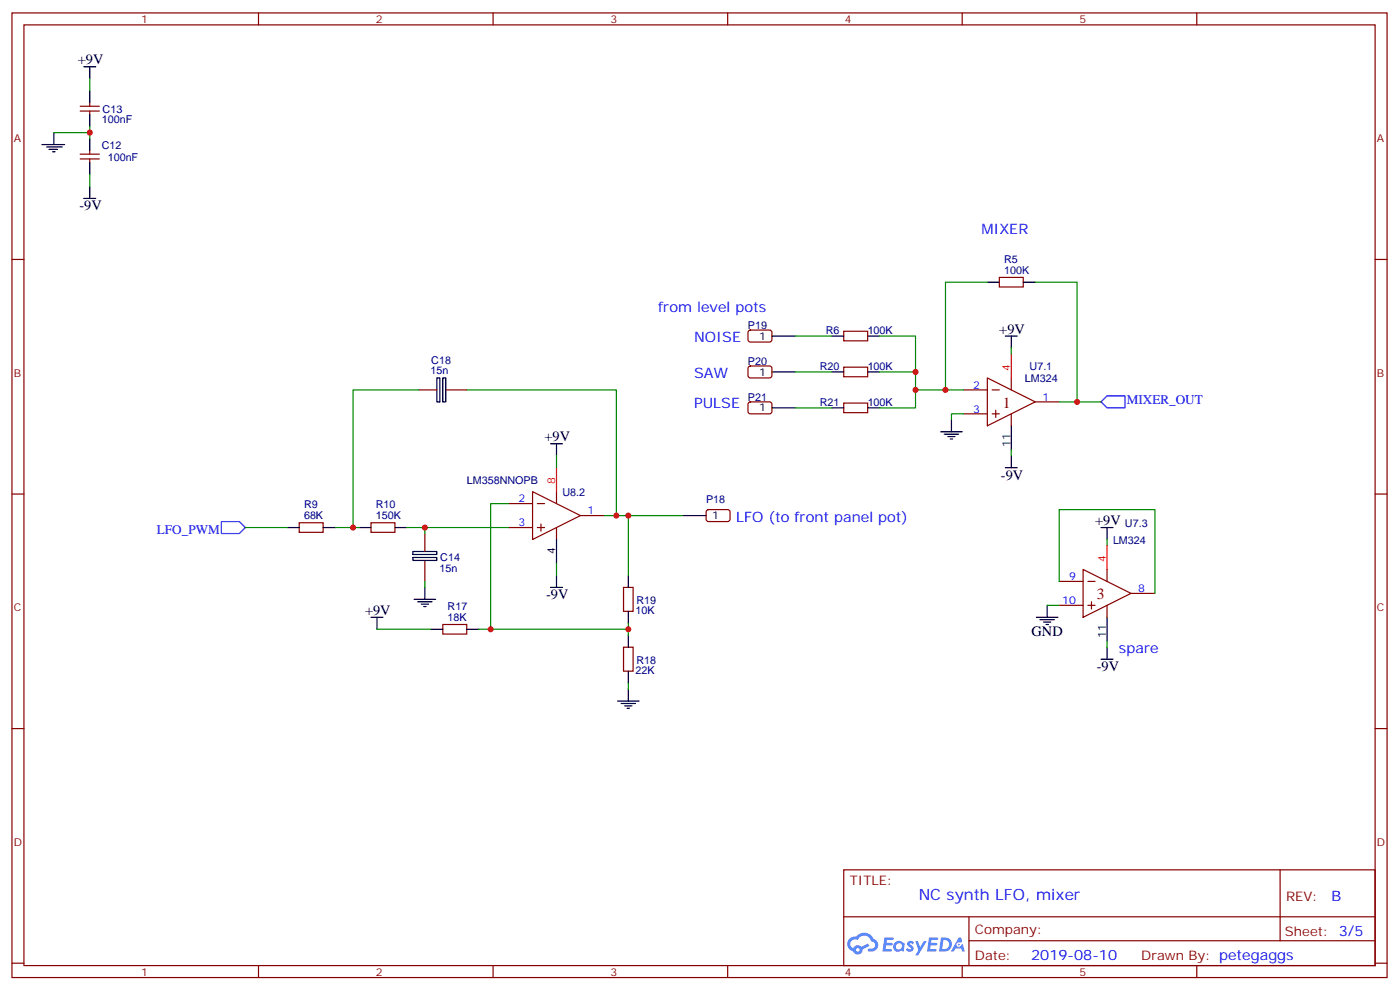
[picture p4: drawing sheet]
<svg xmlns="http://www.w3.org/2000/svg" width="413mm" height="292mm" viewBox="0 0 413 292" stroke-linecap="round" stroke-linejoin="round" font-family="sans-serif">
<g fill="none" stroke="#870000" stroke-width=".35">
<path d="M3.5 3.8h405.4v284.3h-405.4zM7.1 7.3h398.2v277.3h-398.2zM76.2 3.8v3.5M145.3 3.8v3.5M214.5 3.8v3.5M283.6 3.8v3.5M352.8 3.8v3.5M3.5 76.5h3.6M405.3 76.5h3.6M3.5 145.6h3.6M405.3 145.6h3.6M3.5 214.8h3.6"/>
<path d="M405.3 214.8h3.6M248.7 256.4h156.6v28.2h-156.6zM377.3 256.4v20.9M248.7 270.2h156.5M285.6 277.3h119.6M285.6 270.2v14.2M3.5 283.9h3.6M76.2 284.6v3.5M145.3 284.6v3.5M214.5 284.6v3.5M283.6 284.6v3.5M352.8 284.6v3.5"/>
<path d="M405.3 283.9h3.6"/>
</g>
<g fill="#5487ff">
<path d="M267.7 277.6a1.22 1.22 0 0 1 1.7 .2l-.4 .6a.47 .47 0 0 0-.3-.4 .47 .47 0 0 0-.5 .2l.1 .2a1.14 1.14 0 0 1 .8 1.8 1.14 1.14 0 0 1-1.9 0l-.2-.2 .5-.6 .7 .5a.29 .29 0 0 0 .3-.3 .29 .29 0 0 0-.2-.3 1.04 1.04 0 0 1-.6-1.7z"/>
<path d="M260.7 276.3h2.4l.3 .2-.2 .5-1.8 .1-.1 .8h1.5l.3 .4-.3 .4h-1.6l-.2 1.1h1.7l.2 .3-.2 .3-2.6 .1z"/>
<path d="M273.8 276.3h2.4l.3 .2-.1 .5-1.8 .1-.2 .8h1.6l.3 .4-.4 .4h-1.6l-.1 1.1h1.7l.2 .3-.2 .3-2.6 .1z"/>
<path d="M282.6 276.3h.7l.3 1.3-.6 .3a.69 .69 0 0 0-1 .3 .69 .69 0 0 0 .4 .9 .69 .69 0 0 0 .9-.6l.5-.2 .6 2.2h-.8l-.2-.9h-1.8l-.5 .9h-.8z"/>
<path d="M269.8 277.4h.8l.6 1.8 1.1-1.8h.9l-2.6 4.2h-.8l.9-1.5z"/>
<path d="M277.4 276.3l-.6 4.2h1.3a2.11 2.11 0 0 0 2.5-2.1 2.11 2.11 0 0 0-2.5-2.1zM278.1 277.1a1.39 1.39 0 0 1 1.7 1.4 1.39 1.39 0 0 1-1.8 1.3h-.3z"/>
<path d="M263.7 277.9a1.54 1.54 0 0 0-.1 2.2 1.54 1.54 0 0 0 2.2 .1l.6 .3 .3-2.3-.2-.3h-.4a1.49 1.49 0 0 0-2.4 0zM264 278.9a.94 .94 0 0 1 1.8 0 .94 .94 0 0 1-1.8 0z"/>
<path d="M250.4 276.7a2.18 2.18 0 0 0 1.1 3.7 1.44 1.44 0 0 0 1.6 .9 1.44 1.44 0 0 0 1.2-1.4l2-1.1-.5-.7-1.9 1a1.47 1.47 0 0 0-2.4 .4 1.39 1.39 0 0 1-.7-1.9 1.39 1.39 0 0 1 2-.5 2.12 2.12 0 0 1 2.2-1.3 2.12 2.12 0 0 1 1.9 1.7 1.14 1.14 0 0 1 1.1 1.4 1.14 1.14 0 0 1-1.7 .7 .43 .43 0 0 0-.5 .4 .43 .43 0 0 0 .4 .5 1.98 1.98 0 0 0 2.5-1.2 1.98 1.98 0 0 0-1.2-2.6 3.1 3.1 0 0 0-5.3-.6l-.9 .1zM252.3 280a.55 .55 0 0 1 1.1 0 .55 .55 0 0 1-1.1 0z"/>
<circle cx="282.6" cy="278.4" r=".26"/>
</g>
<g fill="none" stroke="#870000" stroke-width=".35">
<path d="M23.6 31.3h5.7M23.6 32.7h5.7M26.5 30.3v1M26.5 32.7v1.1M23.6 45.4h5.7M23.6 46.8h5.7M26.5 44.4v1M26.5 46.8v1.1M220.7 97.5l.5-.2 5.9 .1 .4 .6v2.4l-.7 .4h-5.9l-.4-.7v-2.1zM248.7 97.6h7.1v2.9h-7.1zM294.6 81.8h7v2.8h-7zM123.5 114.9h5.3"/>
<path d="M131.6 114.9h6M220.7 108.1l.5-.2h5.9l.4 .7v2.4l-.7 .4-5.9-.1-.4-.6v-2.1zM220.7 118.7l.5-.2h5.9l.4 .7v2.4l-.7 .4-5.9-.1-.4-.6v-2.1zM248.7 108.2h7.1v2.9h-7.1zM248.7 118.8h7.1v2.8h-7.1zM284 114.9h7M291 111.4l14.2 7.1-14.2 7zM292.5 114.9h2.1M298.1 111.4v3.5M305.2 118.5h7M284 122h7M292.5 122h2.1"/>
<path d="M293.5 120.9v2.1M298.1 122v3.5M88.2 154.1h7v2.8h-7zM109.4 154.1h7v2.8h-7zM125.2 157.3v5.3M149.9 148.4h7.1M149.9 155.5h7.1M157 144.9l14.1 7.1-14.1 7zM158.4 148.4h2.1M158.4 155.5h2.1M159.5 154.4v2.2M164 144.9v3.5"/>
<path d="M164 155.5v3.5M171.1 152h7.1M208.4 150.4l.4-.2 6 .1 .4 .6-.1 2.4-.6 .4h-5.9l-.5-.7v-2.1zM125.2 165.4v6M183.8 173.1h2.8v7.1h-2.8zM312.2 171.4h7.1M312.2 178.4h7.1M319.3 167.9l14.1 7-14.1 7.1zM320.7 171.4h2.1M320.7 178.4h2.1M321.7 177.4v2.1M326.3 167.9v3.5"/>
<path d="M326.3 178.4v3.6M333.4 174.9h7M130.5 184.1h7.1v2.8h-7.1zM183.8 190.8h2.8v7h-2.8z"/>
</g>
<g fill="none" stroke="#000" stroke-width=".35">
<path d="M24.7 19.7h3.5M26.5 19.7v3.5M15.9 39.1v3.5M26.5 26.7v3.6M26.5 33.8v3.5M12.3 42.6h6.7M13.8 43.3h4.5M14.5 44h2.4M15.5 44.7h.7M24.7 58.5h3.5M26.5 40.9v3.5M26.5 47.9v3.5"/>
<path d="M26.5 55v3.5M227.5 99.1h7.1M245.2 99.1h3.5M255.8 99.1h3.5M291 83.2h3.6M296.3 99.1h3.6M298.1 99.1v3.5M301.6 83.2h3.6M128.8 111.4h.8v7.1h-.8zM130.5 111.4h.9v7.1h-.9zM227.5 109.6h7.1M245.2 109.6h3.5"/>
<path d="M255.8 109.6h3.5M162.3 130.8h3.5M164 130.8v3.5M227.5 120.2h7.1M245.2 120.2h3.5M255.8 120.2h3.5M277.3 127.3h6.3M278.3 128h4.3M279.4 128.7h2.1M280.1 129.4h.7M280.5 123.8v3.5M296.3 137.9h3.6"/>
<path d="M298.1 125.5v7.1M298.1 134.3v3.6M84.7 155.5h3.5M95.2 155.5h3.6M105.8 155.5h3.6M116.4 155.5h3.5M164 159v7.1M201.1 152h7M324.6 155.5h3.5M326.3 155.5v3.5M121.7 164.3h7.1v.9h-7.1zM121.7 162.6h7.1v.8h-7.1z"/>
<path d="M122.1 176.7h6.3M123.1 177.4h4.3M124.2 178.1h2.1M124.9 178.8h.7M125.2 173.1v3.6M162.3 173.1h3.5M164 169.6v3.5M185.2 169.6v3.5M308.7 178.4v3.6M109.4 182h3.5M111.1 182v3.5M127 185.5h3.5"/>
<path d="M137.6 185.5h3.5M185.2 180.2v3.5M185.2 187.3v3.5M185.2 197.8v3.6M305.5 182h6.4M306.6 182.7h4.2M307.6 183.4h2.1M308.3 184.1h.7M324.6 194.3h3.5M326.3 182v7M326.3 190.8v3.5M182 206.7h6.4"/>
<path d="M183.1 207.4h4.2M184.1 208.1h2.2M184.9 208.8h.7M185.2 203.1v3.6"/>
</g>
<path d="M298.1 104.4v7M164 137.9v7M326.3 160.8v7.1" fill="none" stroke="#f00" stroke-width=".35"/>
<path d="M324.6 118.5l1.7-1.8h5.3v3.5h-5.3zM65.3 153.7h5.3l1.7 1.8-1.7 1.8h-5.3z" fill="none" stroke="#00f" stroke-width=".35"/>
<g fill="none" stroke="#008700" stroke-width=".35">
<path d="M15.9 39.1h10.6M26.5 23.2v3.5M26.5 37.3v3.6M26.5 51.4v3.6M234.6 99.1h10.6M259.3 99.1h10.6v21.1h-10.6M291 83.2h-12.3v31.7M305.2 83.2h12.3v35.3M123.5 114.9h-19.4v40.6M137.6 114.9h44.1v37.1h-3.5M234.6 109.6h10.6M259.3 109.6h10.6"/>
<path d="M269.9 114.9h14.1M298.1 102.6v1.8M312.2 118.5h12.4M164 134.3v3.6M234.6 120.2h10.6M284 122h-3.5v1.8M298.1 132.6v1.7M72.3 155.5h12.4M98.8 155.5h7M119.9 155.5h5.3v1.8M125.2 155.5h24.7M149.9 148.4h-5.3v37.1"/>
<path d="M181.7 152h3.5v17.6M185.2 152h15.9M326.3 159v1.8M125.2 171.4v1.7M164 166.1v3.5M308.7 178.4h3.5M312.2 171.4v-21.2h28.2v24.7M111.1 185.5h15.9M141.1 185.5h44.1M185.2 183.7v3.6M326.3 189v1.8M185.2 201.4v1.7"/>
</g>
<g fill="#c00">
<circle cx="269.9" cy="109.6" r=".88"/>
<circle cx="144.6" cy="185.5" r=".88"/>
<circle cx="181.7" cy="152" r=".88"/>
<circle cx="104.1" cy="155.5" r=".88"/>
<circle cx="26.5" cy="39.1" r=".88"/>
<circle cx="125.2" cy="155.5" r=".88"/>
<circle cx="185.2" cy="152" r=".88"/>
<circle cx="185.2" cy="185.5" r=".88"/>
<circle cx="269.9" cy="114.9" r=".88"/>
<circle cx="278.7" cy="114.9" r=".88"/>
<circle cx="317.5" cy="118.5" r=".88"/>
</g>
<g font-size="4.6" fill="#800">
<text x="295.6" y="120.2">1</text>
<text x="323.3" y="176.7">3</text>
</g>
<text font-size="4.6" fill="#00f" x="270.8" y="265.4">NC synth LFO, mixer</text>
<g font-size="4.2">
<text x="22.9" y="19">+9V</text>
<text x="23.4" y="62">-9V</text>
<text x="294.6" y="98.4">+9V</text>
<text x="160.5" y="130.1">+9V</text>
<text x="295.1" y="141.4">-9V</text>
<text x="322.8" y="154.8">+9V</text>
<text x="161" y="176.7">-9V</text>
<text x="107.6" y="181.3">+9V</text>
<text x="304.1" y="187.6">GND</text>
<text x="323.3" y="197.8">-9V</text>
</g>
<g font-size="4.2" fill="#00f">
<text x="289.3" y="69.1">MIXER</text>
<text x="194" y="92">from level pots</text>
<text x="204.6" y="100.8">NOISE</text>
<text x="204.6" y="111.4">SAW</text>
<text x="204.6" y="120.2">PULSE</text>
<text x="217" y="153.7">LFO (to front panel pot)</text>
<text x="329.8" y="192.5">spare</text>
<text x="392.5" y="265.7">B</text>
<text x="304" y="283">2019-08-10</text>
</g>
<g font-size="3.9" fill="#00f">
<text x="332.1" y="119.2">MIXER_OUT</text>
<text x="46.3" y="157.3">LFO_PWM</text>
</g>
<g font-size="3.9" fill="#800">
<text x="250.5" y="261">TITLE:</text>
<text x="379.1" y="265.7">REV:</text>
<text x="287.4" y="275.2">Company:</text>
<text x="378.7" y="275.8">Sheet: 3/5</text>
<text x="287.4" y="282.9">Date:</text>
<text x="336.4" y="282.9">Drawn By: petegaggs</text>
</g>
<g font-size="3.2" fill="#800">
<text x="41.6" y="6.8">1</text>
<text x="110.8" y="6.8">2</text>
<text x="179.9" y="6.8">3</text>
<text x="249.1" y="6.8">4</text>
<text x="318.2" y="6.8">5</text>
<text x="4.1" y="41.9">A</text>
<text x="405.9" y="41.9">A</text>
<text x="4.1" y="111.1">B</text>
<text x="405.9" y="111.1">B</text>
<text x="4.1" y="180.2">C</text>
<text x="405.9" y="180.2">C</text>
<text x="4.1" y="249.3">D</text>
<text x="405.9" y="249.3">D</text>
<text x="41.6" y="287.6">1</text>
<text x="110.8" y="287.6">2</text>
<text x="179.9" y="287.6">3</text>
<text x="249.1" y="287.6">4</text>
<text x="318.2" y="287.6">5</text>
</g>
<g font-size="3.2" fill="#000080">
<text x="30.2" y="33.2">C13</text>
<text x="30" y="36.4">100nF</text>
<text x="30" y="43.8">C12</text>
<text x="31.7" y="47.3">100nF</text>
<text x="296" y="77.5">R5</text>
<text x="296" y="80.7">100K</text>
<text x="220.5" y="97.1">P19</text>
<text x="243.4" y="98.6">R6</text>
<text x="255.8" y="98.6">100K</text>
<text x="127.1" y="107.3">C18</text>
<text x="220.5" y="107.7">P20</text>
<text x="126.9" y="110.3">15n</text>
<text x="241.7" y="109.1">R20</text>
<text x="255.8" y="109.1">100K</text>
<text x="302.1" y="112.6">LM324</text>
<text x="303.5" y="109.1">U7.1</text>
<text x="220.5" y="118.3">P21</text>
<text x="241.7" y="119.7">R21</text>
<text x="255.8" y="119.7">100K</text>
<text x="137.6" y="142.6">LM358NNOPB</text>
<text x="89.6" y="149.9">R9</text>
<text x="110.8" y="149.9">R10</text>
<text x="165.8" y="146.1">U8.2</text>
<text x="208.1" y="148.3">P18</text>
<text x="89.6" y="153">68K</text>
<text x="110.8" y="153">150K</text>
<text x="331.6" y="155.4">U7.3</text>
<text x="328.1" y="160.3">LM324</text>
<text x="129.8" y="165.4">C14</text>
<text x="129.5" y="168.6">15n</text>
<text x="131.9" y="179.8">R17</text>
<text x="187.6" y="177.9">R19</text>
<text x="131.9" y="183">18K</text>
<text x="187.3" y="181">10K</text>
<text x="187.6" y="195.6">R18</text>
<text x="187.3" y="198.6">22K</text>
</g>
<g font-size="3.2">
<text x="223.8" y="100.1">1</text>
<text x="223.8" y="110.7">1</text>
<text x="223.8" y="121.3">1</text>
<text x="297.7" y="131.7" transform="rotate(-90 297.7 131.7)">11</text>
<text x="209.9" y="153">1</text>
<text x="163.7" y="163.2" transform="rotate(-90 163.7 163.2)">4</text>
<text x="326" y="188.1" transform="rotate(-90 326 188.1)">11</text>
</g>
<g font-size="3.2" fill="#f00">
<text x="297.7" y="109.3" transform="rotate(-90 297.7 109.3)">4</text>
<text x="163.7" y="142.8" transform="rotate(-90 163.7 142.8)">8</text>
<text x="326" y="165.7" transform="rotate(-90 326 165.7)">4</text>
</g>
<g font-size="3.2" fill="#00f">
<text x="286.9" y="114.6">2</text>
<text x="307.3" y="118.1">1</text>
<text x="286.9" y="121.6">3</text>
<text x="152.9" y="148.1">2</text>
<text x="152.9" y="155.2">3</text>
<text x="173.2" y="151.6">1</text>
<text x="315.1" y="171">9</text>
<text x="313.1" y="178.1">10</text>
<text x="335.5" y="174.6">8</text>
</g>
</svg>
